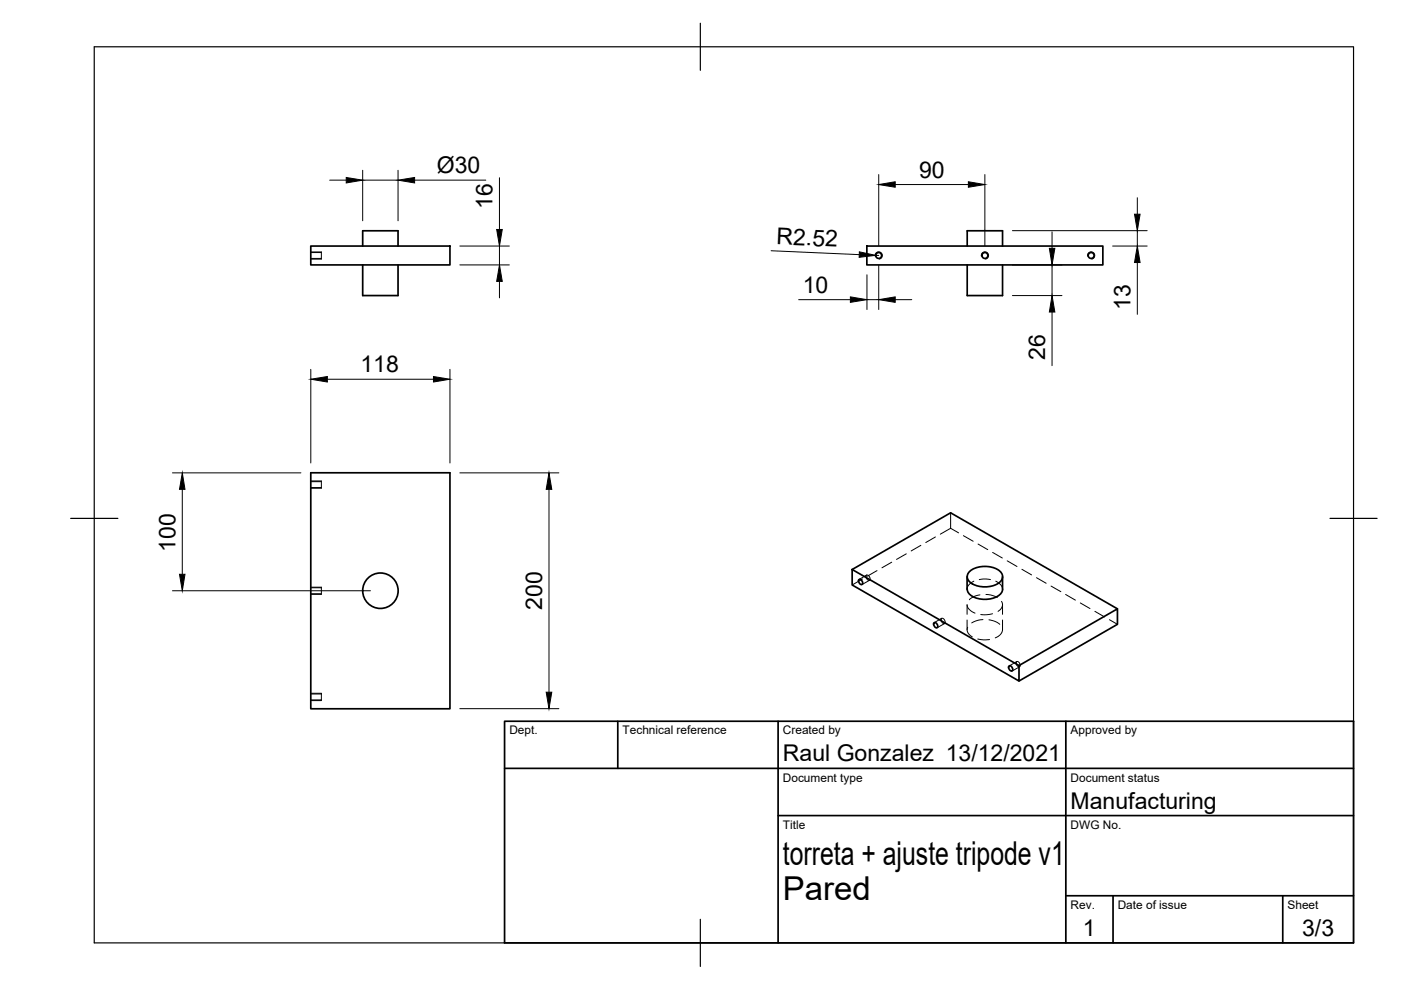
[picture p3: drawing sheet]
<svg xmlns="http://www.w3.org/2000/svg" width="297mm" height="210mm" viewBox="0 0 297 210" stroke-linecap="round" stroke-linejoin="round" font-family="sans-serif">
<!-- layer: Visible -->
<g fill="none" stroke="#000" stroke-width=".36">
<path d="M65.9 52.2h29.5v4h-29.5zM76.9 56.2v6.5h7.5v-6.5M76.9 52.2v-3.3h7.5v3.3M183.8 52.2h50v4h-50zM205.1 56.2v6.5h7.5v-6.5M205.1 52.2v-3.3h7.5v3.3M65.9 100.2h29.5v50.1h-29.5zM180.7 120.7l35.3 20.4v3.3l-35.3-20.4zM180.7 120.7l20.8-12 35.4 20.4M182.1 122.9l.1-.1a.68 .68 0 0 1 .6 .4 .68 .68 0 0 1-.1 .8 .79 .79 0 0 1-.6-1.1zM198 132.1l.2-.1a.68 .68 0 0 1 .5 .4 .68 .68 0 0 1-.1 .7 .79 .79 0 0 1-.6-1zM205 122.3v2.6"/>
<path d="M205.1 124.9a2.87 2.87 0 0 0 2.9 2.1 4.5 4.5 0 0 0 4.5-1.6l.1-.5M205.6 121.1a5.5 5.5 0 0 1 6.4 0 1.56 1.56 0 0 1-.5 2.7 5.6 5.6 0 0 1-5.9-.4 1.45 1.45 0 0 1 0-2.3zM212.6 122.3v2.6M213.9 141.2l.2-.1a.68 .68 0 0 1 .5 .5 .68 .68 0 0 1-.1 .7 .79 .79 0 0 1-.6-1.1zM216 141.1l20.9-12v3.3l-20.9 12"/>
<circle cx="186.3" cy="54.2" r=".62"/>
<circle cx="208.8" cy="54.2" r=".62"/>
<circle cx="231.3" cy="54.2" r=".62"/>
<circle cx="80.7" cy="125.2" r="3.8"/>
</g>
<!-- layer: Oculto -->
<g fill="none" stroke="#000" stroke-width=".21">
<path d="M65.9 53.5h2.2M65.9 54.8h2.2M68.1 53.4v1.5M65.9 102.1h2.2M65.9 103.4h2.2M68.1 102v1.5M189.1 119.2l-2.1 1.2M192.2 117.4l-2.1 1.2M195.2 115.6l-2 1.2M198.3 113.8l-2 1.2M201.5 112l-2.1 1.3M201.5 112l1.7 1"/>
<path d="M201.5 108.7v3.3M204.3 113.6l2 1.2M207.4 115.4l2 1.1M210.5 117.1l2 1.2M213.6 118.9l2 1.2M65.9 124.6h2.2M65.9 125.9h2.2M68.1 124.5v1.5M182.9 122.8l-2.2 1.2M183.7 121.9a.68 .68 0 0 1 .7 .4 .68 .68 0 0 1-.1 .8l-.4-.2-.2-.4zM183.7 121.9l-1.6 1M184.4 123l-1.6 .9"/>
<path d="M185.9 121l-2 1.2M199.6 131.2a.63 .63 0 0 1 .7 .3 .63 .63 0 0 1-.1 .7l-.3-.1-.3-.4zM199.6 131.1l-1.5 .9M200.3 132.2l-1.6 .9M205 128.3l.5 .9 1.2 .8M205 128.2v2.1M205 131.5v2M205.2 133a1.56 1.56 0 0 0 .9 2M206.5 123.2l-1.1 .8-.4 .9M207.3 135.5l1.4 .2 1.1-.1M207.6 122.9l.9-.1 1.5 .1M207.8 126.1l-1.4 .4-.9 .7"/>
<path d="M208.4 131.4l-1.1 .1-1.3 .6M209 126l1 .1 1.5 .6M209.7 131.4l1.3 .4 1 .6M210.4 130.1l-1.2 .2h-1.3M211.1 123.2l1.1 .8 .4 .9M212.3 127.5a1.55 1.55 0 0 1-.7 2.1M212.6 133.4l-.4 1-.6 .5-.6 .3M212.6 128.2v2.1M212.6 131.5v2M216.7 120.7l2 1.2M219.8 122.5l2 1.2M222.8 124.3l2.1 1.1"/>
<path d="M225.9 126l2.1 1.2M229 127.8l2.1 1.2M232.1 129.6l2.1 1.2M235.2 131.4l1.7 1M65.9 147.1h2.2M65.9 148.4h2.2M68.1 147v1.5M215.5 140.3a.64 .64 0 0 1 .7 .3 .64 .64 0 0 1-.1 .8l-.6-.4zM215.6 140.3l-1.6 .9M216.2 141.4l-1.6 .9"/>
</g>
<!-- layer: Oculta fina -->
<path d="M65.9 53.4h2.2M65.9 54.9h2.2M65.9 102h2.2M65.9 103.5h2.2M65.9 124.5h2.2M65.9 126h2.2M65.9 147h2.2M65.9 148.5h2.2" fill="none" stroke="#000" stroke-width=".21"/>
<!-- layer: Visible fina -->
<path d="M185.5 54.3a.77 .77 0 0 1 .7-.9 .77 .77 0 0 1 .9 .6 .77 .77 0 0 1-.7 .9M208.1 54.3a.77 .77 0 0 1 .6-.9 .77 .77 0 0 1 .9 .6 .77 .77 0 0 1-.6 .9M230.6 54.3a.77 .77 0 0 1 .6-.9 .77 .77 0 0 1 .9 .6 .77 .77 0 0 1-.6 .9" fill="none" stroke="#000" stroke-width=".21"/>
<!-- layer: Border -->
<path d="M20 9.9h267v190h-267zM148.5 4.9v10M15 109.9h10M282 109.9h10M148.5 194.9v10" fill="none" stroke="#000" stroke-width=".25"/>
<!-- layer: TitleBlock -->
<path d="M107 152.9h180v47h-180zM131 152.9v10M165 152.9v47M226 152.9v47M107 162.9h180M165 172.9h122M226 189.9h61M236 189.9v10M272 189.9v10" fill="none" stroke="#000" stroke-width=".36"/>
<!-- layer: Dimensions -->
<g fill="none" stroke="#000" stroke-width=".21">
<path d="M69.9 38.2h3.5M76.9 36.1v10.7M76.9 38.2h7.5M84.4 36.1v10.7M87.9 38.2h15.1M105.9 37.7v11M186.3 37v15.1M189.8 39.1h15.5M208.8 37v15.1M97.5 56.2h10.5M97.5 52.2h10.5M105.9 52.2v4"/>
<path d="M105.9 59.7v3.5M163.5 53.2l18.7 .8M183.8 58.3v7.3M185.7 54.1l.6 .1M186.3 56.3v9.3M214.7 56.2h10.4M214.7 48.9h28.5M223.1 49.2v3.5M223.1 56.2v6.5M235.9 52.2h7.3M241.1 41.9v3.5M241.1 48.9v3.3"/>
<path d="M241.1 55.7v10.9M65.9 78.3v19.9M95.4 78.3v19.9M169.3 63.5h11M183.8 63.5h2.5M189.8 63.5h3.5M214.7 62.7h10.4M223.1 66.2v11.3M69.4 80.4h22.5M36.6 100.3h27.2M38.7 103.8v18M97.5 100.3h21"/>
<path d="M116.4 103.8v43M36.6 125.3h41.9M97.5 150.3h21"/>
</g>
<g fill="#000" stroke="#000" stroke-width=".21">
<path d="M73.4 37.6l3.5 .6-3.5 .6zM84.4 38.2l3.5-.6v1.2zM186.3 39.1l3.5-.6v1.2zM205.3 38.5l3.5 .6-3.5 .6zM105.9 56.2l.6 3.5h-1.2zM105.3 48.7h1.2l-.6 3.5zM182.2 53.4l3.5 .7-3.5 .5zM222.5 52.7h1.1l-.5 3.5zM240.5 45.4h1.2l-.6 3.5zM241.1 52.2l.6 3.5h-1.2zM65.9 80.4l3.5-.6v1.2zM91.9 79.8l3.5 .6-3.5 .6z"/>
<path d="M180.3 62.9l3.5 .6-3.5 .6zM186.3 63.5l3.5-.6v1.2zM223.1 62.7l.5 3.5h-1.1zM38.7 100.3l.5 3.5h-1.1zM116.4 100.3l.6 3.5h-1.2zM38.1 121.8h1.1l-.5 3.5zM115.8 146.8h1.2l-.6 3.5z"/>
</g>
<g font-size="7">
<text x="166" y="183.4">torreta + ajuste tripode v1</text>
<text x="166" y="190.9">Pared</text>
</g>
<g font-size="4.9">
<text x="92.6" y="36.7">Ø30</text>
<text x="194.9" y="37.7">90</text>
<text x="104.4" y="44.3" transform="rotate(-90 104.4 44.3)">16</text>
<text x="164.6" y="51.7" transform="rotate(3 164.6 51.7)">R2.52</text>
<text x="170.2" y="62.1">10</text>
<text x="239.7" y="65.8" transform="rotate(-90 239.7 65.8)">13</text>
<text x="221.6" y="76.3" transform="rotate(-90 221.6 76.3)">26</text>
<text x="76.4" y="78.9">118</text>
<text x="37.2" y="117" transform="rotate(-90 37.2 117)">100</text>
<text x="114.9" y="129.3" transform="rotate(-90 114.9 129.3)">200</text>
<text x="166" y="161.4">Raul Gonzalez 13/12/2021</text>
<text x="227" y="171.4">Manufacturing</text>
<text x="229.6" y="198.6">1</text>
<text x="276.1" y="198.6">3/3</text>
</g>
<g font-size="2.5">
<text x="108" y="155.7">Dept.</text>
<text x="132" y="155.7">Technical reference</text>
<text x="166" y="155.7">Created by</text>
<text x="227" y="155.7">Approved by</text>
<text x="166" y="165.7">Document type</text>
<text x="227" y="165.7">Document status</text>
<text x="166" y="175.7">Title</text>
<text x="227" y="175.7">DWG No.</text>
<text x="227" y="192.7">Rev.</text>
<text x="237" y="192.7">Date of issue</text>
<text x="273" y="192.7">Sheet</text>
</g>
</svg>
